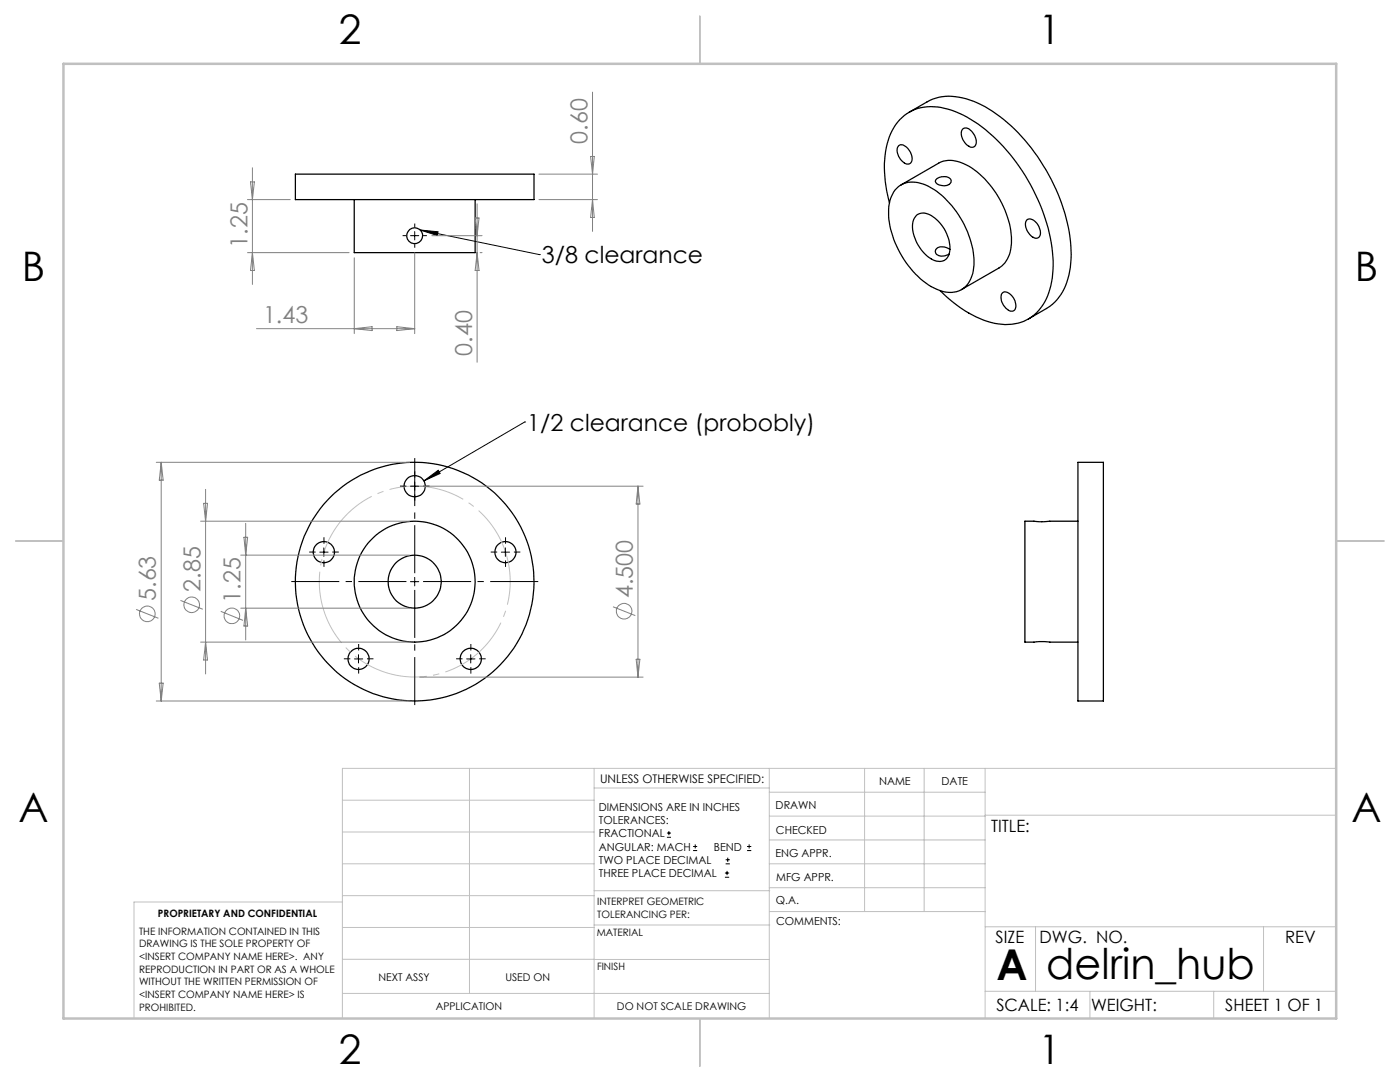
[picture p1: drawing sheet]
<svg xmlns="http://www.w3.org/2000/svg" width="279mm" height="216mm" viewBox="0 0 279 216" stroke-linecap="round" stroke-linejoin="round" font-family="sans-serif">
<g fill="none" stroke="#000" stroke-width=".25">
<path d="M58.9 34.7h47.7v5.1h-47.7zM70.7 39.8v10.6h24.1v-10.6M178.6 37.9a4.8 4.8 0 0 1 5.7-1.2 17.1 17.1 0 0 1 8.5 8.8 13.7 13.7 0 0 1 1.2 9.6 4.6 4.6 0 0 1-6.5 2.8 16.8 16.8 0 0 1-8.9-9.4 12.6 12.6 0 0 1-.7-9.4zM179.4 29.1a1.48 1.48 0 0 1 2 .8 1.95 1.95 0 0 1 .1 2.8 1.77 1.77 0 0 1-2-1.2 2.05 2.05 0 0 1-.1-2.4zM179.8 36.9l7.5-4.3a5.6 5.6 0 0 1 5.5 .3 18.5 18.5 0 0 1 9.1 15.6 5.8 5.8 0 0 1-2.5 5l-7.5 4.3M181.4 22.4l3.6-2.1a10 10 0 0 1 8.6-.3 28 28 0 0 1 12.2 9.6 36.8 36.8 0 0 1 8 21.3 12.9 12.9 0 0 1-3.8 9.8l-4.8 2.9M187 35.6a2.32 2.32 0 0 1 2.7 .1 1.04 1.04 0 0 1-.2 1.1 1.04 1.04 0 0 1-1.1 .3 1.72 1.72 0 0 1-1.7-.9zM192.2 25.7a1.48 1.48 0 0 1 2 .8 1.95 1.95 0 0 1 .1 2.8 2.07 2.07 0 0 1-2.1-1.4 1.98 1.98 0 0 1 0-2.2zM177.5 40.5a21.5 21.5 0 0 1 .3-13.9 8.7 8.7 0 0 1 10.7-5 24.7 24.7 0 0 1 12.4 8.5 37.1 37.1 0 0 1 9.3 22.9 12.9 12.9 0 0 1-3.8 9.8 9.9 9.9 0 0 1-10.1 1.1 25.3 25.3 0 0 1-8.7-5.9M183 42.9a3.2 3.2 0 0 1 3.9 .9 7.6 7.6 0 0 1 2.5 7 2.21 2.21 0 0 1-3.6 .8 7.9 7.9 0 0 1-3.6-7.4l.3-.6zM189.6 49.8a2.1 2.1 0 0 0-2.8 0 .98 .98 0 0 0 1 1.3l.8-.1 .8-.3M200.1 58.4a1.56 1.56 0 0 1 2 .8 2.04 2.04 0 0 1 .2 2.8 1.83 1.83 0 0 1-2.1-1.1 2.11 2.11 0 0 1-.1-2.5z"/>
<path d="M205 43.9a1.87 1.87 0 0 1 2.3 1.3 1.6 1.6 0 0 1-.3 2.3 2.77 2.77 0 0 1-2.4-2.9zM215.1 92.3h5.1v47.6h-5.1zM215.1 104l-6.8 .1-3.8-.1v24.1l2.9-.1 7.7 .1"/>
<circle cx="82.8" cy="47" r="1.59"/>
<circle cx="82.8" cy="97" r="2.12"/>
<circle cx="64.6" cy="110.2" r="2.12"/>
<circle cx="82.7" cy="116.1" r="23.8"/>
<circle cx="82.8" cy="116.1" r="5.3"/>
<circle cx="82.8" cy="116.1" r="12.1"/>
<circle cx="100.9" cy="110.2" r="2.12"/>
<circle cx="71.5" cy="131.5" r="2.12"/>
<circle cx="93.9" cy="131.5" r="2.12"/>
</g>
<g fill="none" stroke="#808080" stroke-width=".2">
<path d="M118.3 18.4v27.8M49.4 39.8h8.5M50 36.3h.8l-.4 3.5zM50.4 33.5v23.3M107.6 34.7h11.6M107.6 39.8h11.6M117.9 31.2h.7l-.3 3.5zM118.3 39.8l.3 3.6h-.7zM49.4 50.4h20.3M50.4 50.4l.4 3.6h-.8zM70.7 51.4v15.2M82.8 50.4v16.2"/>
<path d="M86.2 47h10M94.8 43.5h.8l-.4 3.5zM95.2 40.7v31.6M95.2 50.4l.4 3.6h-.8zM95.8 50.4h.4M51.2 65.6h31.6M70.7 65.6l3.6-.4v.8zM79.2 65.2l3.6 .4-3.6 .4zM31.2 92.3h50.5M32.2 92.3v47.6M32.2 92.3l.4 3.5h-.8zM41 97.6v36.9"/>
<path d="M83.7 97h44.6M127.3 97v38.1M127.3 97l.4 3.6h-.7zM36 119.8l4.5 1.8M40 104h41.7M40.6 100.4h.8l-.4 3.6zM48 110.8h33.7M48.7 107.2h.7l-.4 3.6zM49 104.4v23.3M27.2 121.6l4.4 1.8M31.2 139.9h50.5M31.8 136.3h.8l-.4 3.6z"/>
<path d="M40 128.1h41.7M41 128.1l.4 3.6h-.8zM44.1 122l4.4 1.8M48 121.4h33.7M49 121.4l.4 3.5h-.7zM83.7 135.1h44.6M122.3 121.1l4.5 1.7M127 131.6h.7l-.4 3.5z"/>
<circle cx="29.4" cy="122.5" r="1.56"/>
<circle cx="38.3" cy="120.7" r="1.56"/>
<circle cx="46.3" cy="122.9" r="1.55"/>
<circle cx="124.6" cy="122" r="1.55"/>
</g>
<g fill="none" stroke="#000" stroke-width=".2">
<path d="M81.9 47h1.7M82.8 46.2v1.7M83.9 45.9l23.7 4.9M83.9 45.9l3.5 .3-.1 .8zM107.6 50.8h.1M81.9 97h1.7M82.8 96.2v1.7M84.6 96l2.9-2.2 .3 .7zM104.7 84.2h.1M104.7 84.2l-20.1 11.8M63.8 110.2h1.7M64.6 109.3v1.7"/>
<path d="M81.9 116.1h1.7M82.8 115.2v1.7M100 110.2h1.7M100.9 109.3v1.7M70.7 131.5h1.7M71.5 130.6v1.7M93.1 131.5h1.7M93.9 130.6v1.7M133.1 167.1h.8M133.1 166.2h.8M133.5 165.8v.9M138.3 169.7h.8"/>
<path d="M138.3 168.9h.8M138.7 168.5v.8M144.7 175h.8M144.7 174.2h.8M144.8 172.4h.9M144.8 171.6h.9M145.1 173.8v.8M145.2 171.1v.9M149.1 169.7h.8M149.1 168.9h.8M149.5 168.5v.8"/>
</g>
<path d="M101 110.5a19.1 19.1 0 0 0-31.9-7.7 19.1 19.1 0 0 0 8.6 31.6 19.1 19.1 0 0 0 23.6-22.7l-.3-1.2" fill="none" stroke="#c0c0c0" stroke-width=".2" stroke-dasharray="15.2 1.3 1.3 1.3" stroke-dashoffset="4.9" stroke-linecap="butt"/>
<path d="M81.1 116h-23M82.8 114.4v-23M82.8 117.7v23M84.4 116h23" fill="none" stroke="#000" stroke-width=".2" stroke-dasharray="15.2 1.3 1.3 1.3" stroke-dashoffset="5.7" stroke-linecap="butt"/>
<g fill="none" stroke="#000" stroke-width=".2" stroke-dasharray="15.2 1.3 1.3 1.3" stroke-linecap="butt">
<path d="M81.1 47h-.7M82.8 45.4v-.8M82.8 48.7v.7M84.4 47h.8M81.1 97h-1.3M82.8 95.3v-1.3M82.8 98.7v1.2M84.4 97h1.3M63 110.2h-1.3M64.7 108.5v-1.3M64.7 111.8v1.3M66.3 110.2h1.3"/>
<path d="M99.2 110.2h-1.3M100.9 108.5v-1.3M100.9 111.8v1.3M102.6 110.2h1.2M69.9 131.5h-1.3M71.6 129.8v-1.3M71.6 133.1v1.3M73.2 131.5h1.3M92.3 131.5h-1.3M94 129.8v-1.3M94 133.1v1.3M95.6 131.5h1.3"/>
</g>
<g fill="none" stroke="#c0c0c0" stroke-width=".2">
<path d="M68.3 159.7h50.3M93.7 153.3v44.9M118.6 153.3v49.9M118.6 157.2h34.9M153.5 153.3v49.9M153.5 158.1h43.1M172.5 153.3v28.6M184.4 153.3v28.6M196.6 153.3v49.9M266.7 153.3h-198.4v49.9M68.3 178.7h50.3M68.3 172.4h50.3"/>
<path d="M68.3 166h50.3M68.3 180h-41.6v23.2M118.6 177.7h35M153.5 167.6h43.1M153.5 162.8h43.1M153.5 172.4h43.1M153.5 177.1h43.1M196.6 162.7h70.1M68.3 198.2h85.2M68.3 191.4l85.2 .1M68.3 185.1h50.3M118.6 184.6h35"/>
<path d="M153.6 181.9h43M196.6 197.8h70.1M196.6 184.9h70.1M206.7 184.9v12.9M217.5 197.8v5.4M242.2 197.8v5.4M252.2 184.9v12.9"/>
</g>
<path d="M139.7 3.2v9.5M3.1 107.9h9.6M266.7 107.9h9.5M139.7 203.2v9.6" fill="none" stroke="#c0c0c0" stroke-width=".25"/>
<path d="M12.7 12.7h254v190.5h-254z" fill="none" stroke="#c0c0c0" stroke-width=".5"/>
<path d="M84.6 96l2.9-2.2 .3 .7zM83.9 45.9l3.5 .3-.1 .8z" fill="#000"/>
<g font-size="8.5">
<text x="198.9" y="195.5">A</text>
<text x="208.8" y="195.4">delrin_hub</text>
</g>
<g font-size="8.1">
<text x="67.6" y="8.9">2</text>
<text x="207.3" y="8.9">1</text>
<text x="4.4" y="56.2">B</text>
<text x="270.4" y="56.2">B</text>
<text x="3.7" y="164.1">A</text>
<text x="269.7" y="164.1">A</text>
<text x="67.6" y="212.4">2</text>
<text x="207.3" y="212.4">1</text>
</g>
<g font-size="4.7" fill="#808080">
<text x="117.2" y="28.7" transform="rotate(-90 117.2 28.7)">0.60</text>
<text x="49.4" y="49.4" transform="rotate(-90 49.4 49.4)">1.25</text>
<text x="52.5" y="64.5">1.43</text>
<text x="94.2" y="71" transform="rotate(-90 94.2 71)">0.40</text>
<text x="31.1" y="119.9" transform="rotate(-90 31.1 119.9)">5.63</text>
<text x="40" y="118.1" transform="rotate(-90 40 118.1)">2.85</text>
<text x="126.3" y="119.4" transform="rotate(-90 126.3 119.4)">4.500</text>
<text x="48" y="120.3" transform="rotate(-90 48 120.3)">1.25</text>
</g>
<g font-size="4.7">
<text x="108.2" y="52.5">3/8 clearance</text>
<text x="105.2" y="85.9">1/2 clearance (probobly)</text>
</g>
<g font-size="3.4">
<text x="197.8" y="166">TITLE:</text>
<text x="198.7" y="188.1">SIZE</text>
<text x="207.5" y="188.1">DWG. NO.</text>
<text x="256.5" y="188.2">REV</text>
<text x="198.8" y="201.7">SCALE: 1:4</text>
<text x="217.7" y="201.8">WEIGHT:</text>
<text x="244.5" y="201.7">SHEET 1 OF 1</text>
</g>
<text font-size="2.4" x="119.8" y="156.2">UNLESS OTHERWISE SPECIFIED:</text>
<g font-size="2.2">
<text x="119.5" y="161.8">DIMENSIONS ARE IN INCHES</text>
<text x="154.8" y="161.4">DRAWN</text>
<text x="175.4" y="156.6">NAME</text>
<text x="187.9" y="156.7">DATE</text>
<text x="119.5" y="164.4">TOLERANCES:</text>
<text x="119.5" y="167.1">FRACTIONAL</text>
<text x="154.9" y="166.3">CHECKED</text>
<text x="119.5" y="169.7">ANGULAR: MACH</text>
<text x="119.5" y="172.4">TWO PLACE DECIMAL</text>
<text x="142.5" y="169.7">BEND</text>
<text x="154.8" y="171">ENG APPR.</text>
<text x="119.5" y="175">THREE PLACE DECIMAL</text>
<text x="154.9" y="175.7">MFG APPR.</text>
<text x="154.9" y="180.4">Q.A.</text>
<text x="154.9" y="184.6">COMMENTS:</text>
</g>
<g font-size="2.1">
<text x="75.5" y="195.7">NEXT ASSY</text>
<text x="100.9" y="195.7">USED ON</text>
<text x="86.9" y="201.5">APPLICATION</text>
<text x="123.1" y="201.6">DO NOT SCALE DRAWING</text>
</g>
<g font-size="2">
<text x="31.5" y="182.9">PROPRIETARY AND CONFIDENTIAL</text>
<text x="119.2" y="180.6">INTERPRET GEOMETRIC</text>
<text x="119.2" y="183.1">TOLERANCING PER:</text>
<text x="27.8" y="186.5">THE INFORMATION CONTAINED IN THIS</text>
<text x="27.8" y="189">DRAWING IS THE SOLE PROPERTY OF</text>
<text x="27.8" y="191.6">&lt;INSERT COMPANY NAME HERE&gt;. ANY</text>
<text x="119.1" y="186.7">MATERIAL</text>
<text x="27.8" y="194.1">REPRODUCTION IN PART OR AS A WHOLE</text>
<text x="27.8" y="196.6">WITHOUT THE WRITTEN PERMISSION OF</text>
<text x="119.1" y="193.5">FINISH</text>
<text x="27.8" y="199.1">&lt;INSERT COMPANY NAME HERE&gt; IS</text>
<text x="27.8" y="201.7">PROHIBITED.</text>
</g>
</svg>
